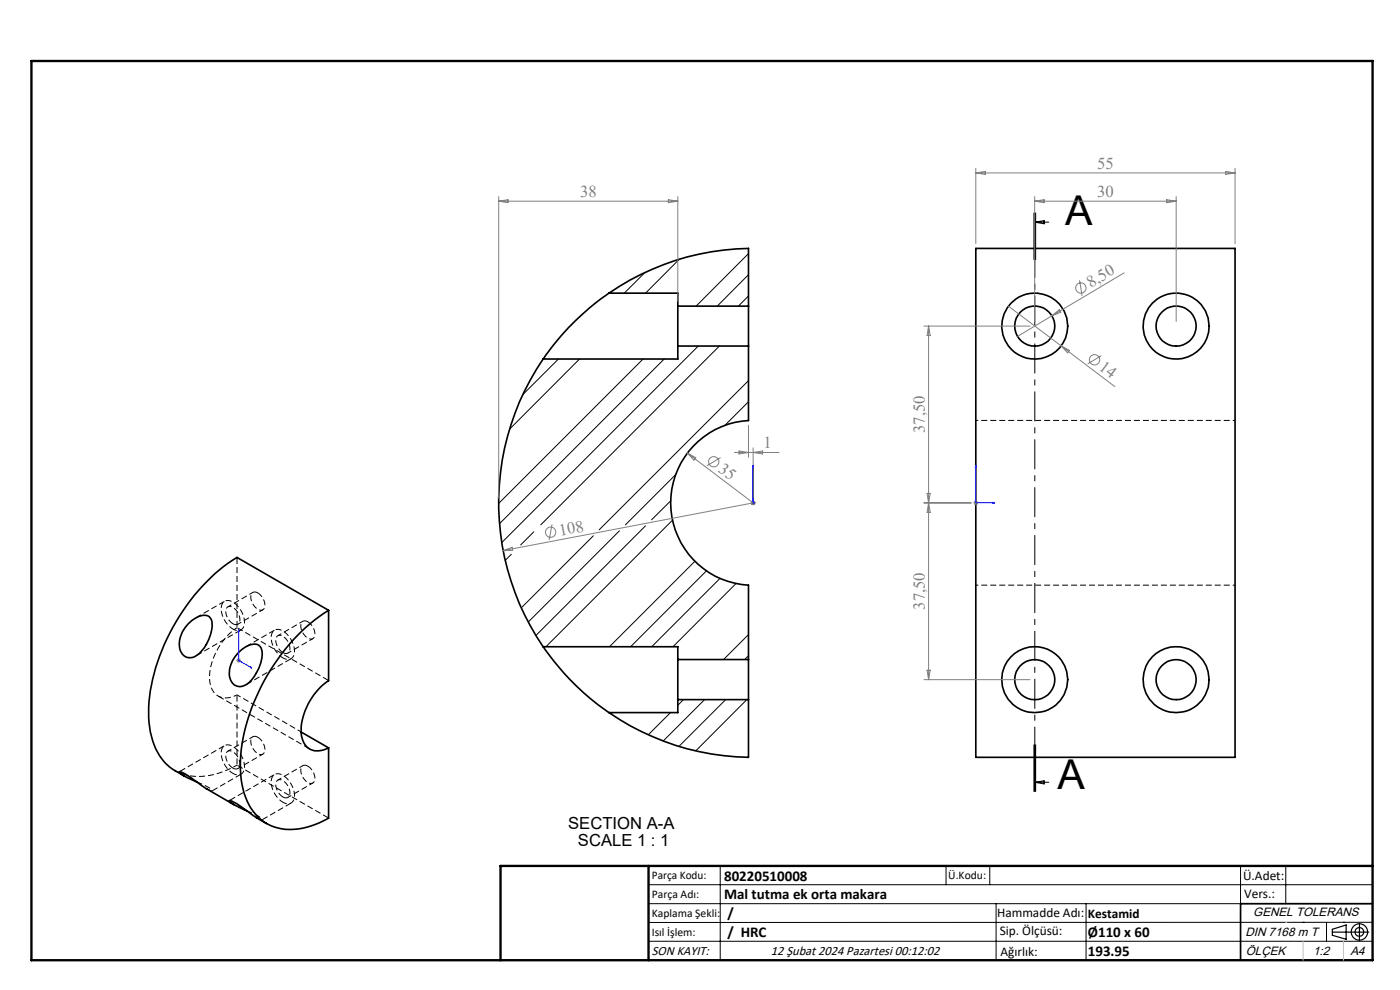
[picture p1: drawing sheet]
<svg xmlns="http://www.w3.org/2000/svg" width="297mm" height="210mm" viewBox="0 0 297 210" stroke-linecap="round" stroke-linejoin="round" font-family="sans-serif">
<path d="M207 89.2h55M262 124.1h-55" fill="none" stroke="#000" stroke-width=".21" stroke-dasharray="1.3 .6" stroke-dashoffset=".8" stroke-linecap="butt"/>
<g fill="none" stroke="#000" stroke-width=".35">
<path d="M207 52.7h55v107.9h-55zM115.2 76.2a54.1 54.1 0 0 0 0 61M129.2 62.2a53.8 53.8 0 0 0-14 14M129.2 62.2a53.4 53.4 0 0 1 29.6-9.5v12.2M129.2 62.2h14.6v2.7M143.8 64.9v8.5M143.8 73.4v2.8h-28.6M143.8 64.9h15M143.8 73.4h15M158.8 73.4v15.8a17.5 17.5 0 0 0-16.5 17.5 17.5 17.5 0 0 0 16.5 17.4v15.8M158.8 64.9v8.5M39.9 132.3a4.6 4.6 0 0 1 3.9-1.7 1.88 1.88 0 0 1 1.2 2.1 7.7 7.7 0 0 1-4.2 6.8 2.47 2.47 0 0 1-2.8-2.9 6.5 6.5 0 0 1 1.9-4.3z"/>
<path d="M50.6 138.5a4.8 4.8 0 0 1 3.8-1.8 1.85 1.85 0 0 1 1.2 2.1 8.6 8.6 0 0 1-3.7 6.6 2.26 2.26 0 0 1-3.3-2.2 6.3 6.3 0 0 1 2-4.7zM69.7 129.5l-19.4-11.3a41.6 41.6 0 0 0-16.4 21 31.2 31.2 0 0 0-2 16 12 12 0 0 0 7.2 9.4M69.7 129.5a42.4 42.4 0 0 0-18.7 31.7 16.3 16.3 0 0 0 3.3 11.7 10.3 10.3 0 0 0 10.7 2.6l2.8-1 1.9-.9v-15M69.7 129.5v14.9a13.2 13.2 0 0 0-5.7 11.7 3.5 3.5 0 0 0 5.1 2.8l.6-.3M115.2 137.2a54.2 54.2 0 0 0 14 14M115.2 137.2h28.6v2.7M143.8 139.9v8.5M143.8 139.9h15M158.8 139.9v8.5M63.9 155.3l5.8 3.3M143.8 148.4v2.8h-14.6M143.8 148.4h15"/>
<path d="M158.8 148.4v12.2a53.4 53.4 0 0 1-29.6-9.4M41.8 165.9a9.6 9.6 0 0 1-3.8-2.2 16 16 0 0 1 5.1 3.2l6.6 3.8M52.4 172a12.1 12.1 0 0 1-3.8-2.1h.6l1 .6 4.4 3.1M54.6 173.6l2 1.1M291.2 191.7h-28v12"/>
<circle cx="219.5" cy="69.2" r="4.2"/>
<circle cx="219.5" cy="69.2" r="7"/>
<circle cx="249.5" cy="69.2" r="4.2"/>
<circle cx="249.5" cy="69.2" r="7"/>
<circle cx="219.5" cy="144.2" r="4.2"/>
<circle cx="219.5" cy="144.2" r="7"/>
<circle cx="249.5" cy="144.2" r="4.2"/>
<circle cx="249.5" cy="144.2" r="7"/>
</g>
<g fill="none" stroke="#000" stroke-width=".21">
<path d="M136.8 57.8l-4.4 4.4M144.1 55l-7.2 7.2M158.8 53.8l-11.1 11.1M158.8 58.3l-6.6 6.6M219.3 45.1v10M219.5 47.1h3M219.5 47.1l2-.3v.7zM219.5 45.1v10M219.7 45.1v10M118.5 76.2l-7.6 7.5M122.9 76.2l-14.8 14.8M136.4 76.2l-30.6 30.6"/>
<path d="M140.9 76.2l-34.9 34.9M148.1 73.4l-41.7 41.7M152.6 73.4l-37.9 37.9M158.8 62.8l-2.2 2.1M158.8 80.7l-31.7 31.7M158.8 85.2l-5 5M108.5 117.6l-1.3 1.3M113.2 112.8l-2.7 2.8M125.9 113.7l-15.3 15.2M131.4 112.6l-19.3 19.3M136.9 111.5l-23.2 23.3M142.3 106.2l-4.1 4.1"/>
<path d="M142.5 110.5l-26.7 26.7M143.4 100.6l-10.7 10.7M147.4 119.1l-18.1 18.1M149.9 121.1l-16.1 16.1M152.8 122.7l-14.5 14.5M156.1 123.8l-13.3 13.4M158.8 134.6l-5.3 5.3M158.8 139.1l-.8 .8M142.2 151.2l-4.7 4.7M145 148.4l-1.2 1.2M149.5 148.4l-8.8 8.8M154 148.4l-10 9.9"/>
<path d="M158.4 148.4l-10.8 10.9M219.3 157.9v10M219.5 157.9v10M219.7 157.9v10zM219.5 165.9l2-.3v.7zM219.5 165.9h3M137.6 187.7h153.6M137.6 191.7h153.6M137.6 199.7h153.6M152.8 183.7v20M200.7 183.7v4M210 183.7v4"/>
<path d="M211.3 191.7v12M230.4 191.7v12M263.2 183.7v20M272.8 183.7v8M276.4 195.6h.1M281.4 195.6v4.1M285 195.6h.1M291.2 195.6l-153.6 .1"/>
</g>
<path d="M41.6 139.1l9.5-5.5M47.6 127.5l-6.1 3.6M50.3 133.1l19.4 11.3M58.3 133.7l-6.2 3.5M46.3 147.6l19.4 11.3M47.6 158.2l-9.5 5.5M52.2 145.2l9.6-5.5M45 167.8l6.1-3.6M50.3 162.3l19.4 11.2M55.6 173.9l6.2-3.6M58.3 164.3l-9.6 5.5" fill="none" stroke="#000" stroke-width=".21" stroke-dasharray="1.3 .6" stroke-dashoffset="-.1" stroke-linecap="butt"/>
<g fill="none" stroke="#000" stroke-width=".21" stroke-dasharray="1.3 .6" stroke-dashoffset=".4" stroke-linecap="butt">
<path d="M49.4 133.4a5 5 0 0 1-2.3-5.2 1.51 1.51 0 0 1 2.5-.4 4.8 4.8 0 0 1 2 5.3 1.49 1.49 0 0 1-2.2 .3M50.5 132.4l5.3-3.1M53.6 125.7l-5.3 3M60 139.5a5 5 0 0 1-2.3-5.2 1.51 1.51 0 0 1 2.5-.4 4.8 4.8 0 0 1 2 5.3 1.49 1.49 0 0 1-2.2 .3M61.1 138.5l5.3-3M64.2 131.8l-5.3 3.1M53.6 156.3l-5.3 3M63.9 155.3l-13.6-7.9M49.4 164a5 5 0 0 1-2.3-5.2 1.51 1.51 0 0 1 2.5-.4 4.8 4.8 0 0 1 2 5.3 1.49 1.49 0 0 1-2.2 .3M50.3 162.3a14.7 14.7 0 0 1-11.5 1.9l-1.7-.8M50.5 163l5.3-3M60 170.2a5 5 0 0 1-2.3-5.3 1.51 1.51 0 0 1 2.5-.3 4.8 4.8 0 0 1 2 5.2 1.49 1.49 0 0 1-2.2 .4"/>
<path d="M61.1 169.2l5.3-3.1M64.2 162.4l-5.3 3.1"/>
</g>
<path d="M44 167.4l.7 .3h.3a3.5 3.5 0 0 0-2.1-1.3l-1.1-.5M54.6 173.5l.7 .4 .3-.1a3.5 3.5 0 0 0-2.1-1.3l-1.1-.5" fill="none" stroke="#000" stroke-width=".21" stroke-dasharray="1.3 .6" stroke-dashoffset=".1" stroke-linecap="butt"/>
<path d="M49.4 132.3a2.8 2.8 0 0 1-1.3-3.4 1.31 1.31 0 0 1 1.9 .5 2.38 2.38 0 0 1 .6 2.9l-.4 .2-.8-.2M54.7 125.8a2.8 2.8 0 0 1 1.3 3.4 1.31 1.31 0 0 1-2-.5 2.38 2.38 0 0 1-.5-3l.4-.1 .8 .2M60 138.4a2.8 2.8 0 0 1-1.3-3.4 1.31 1.31 0 0 1 2 .5 2.38 2.38 0 0 1 .5 3l-.4 .1-.8-.2M65.3 131.9a2.8 2.8 0 0 1 1.3 3.4 1.31 1.31 0 0 1-1.9-.5 2.38 2.38 0 0 1-.6-2.9l.4-.2 .8 .2M54.7 156.4a2.8 2.8 0 0 1 1.3 3.4 1.31 1.31 0 0 1-2-.5 2.38 2.38 0 0 1-.5-2.9l.4-.2 .8 .2M49.4 162.9a2.8 2.8 0 0 1-1.3-3.4 1.31 1.31 0 0 1 1.9 .5 2.38 2.38 0 0 1 .6 2.9l-.4 .2-.8-.2M60 169a2.8 2.8 0 0 1-1.3-3.4 1.31 1.31 0 0 1 2 .5 2.38 2.38 0 0 1 .5 3l-.4 .1-.8-.2M65.3 162.5a2.8 2.8 0 0 1 1.3 3.4 1.31 1.31 0 0 1-1.9-.5 2.38 2.38 0 0 1-.6-2.9l.4-.2 .8 .2" fill="none" stroke="#000" stroke-width=".21" stroke-dasharray="1.3 .6" stroke-linecap="butt"/>
<path d="M50.3 118.2v14.9M50.3 147.4v14.9" fill="none" stroke="#000" stroke-width=".21" stroke-dasharray="1.3 .6" stroke-dashoffset="-.2" stroke-linecap="butt"/>
<path d="M50.3 147.4a3.6 3.6 0 0 1-5.2-1 9.3 9.3 0 0 1 .9-8.3 13.4 13.4 0 0 1 4.3-5" fill="none" stroke="#000" stroke-width=".21" stroke-dasharray="1.3 .6" stroke-dashoffset=".5" stroke-linecap="butt"/>
<g fill="none" stroke="#808080" stroke-width=".21">
<path d="M207 35.7v16M207 36.7h55M207 36.7l2-.3v.6zM260 36.4l2 .3-2 .3zM262 35.7v16M105.8 42.7h38M105.8 41.7v64M105.8 42.7l2-.3v.6zM141.8 42.4l2 .3-2 .3zM143.8 41.7v22.2M219.5 41.7v26.5M219.5 42.7h30"/>
<path d="M219.5 42.7l2-.3v.6zM229 59.4l.6 3.4M238.5 57.9l-15.3 9.1M247.5 42.4l2 .3-2 .3zM249.5 41.7v26.5M196 69.2h22.5M197 69.2v75M197 69.2l.3 2h-.6zM213.9 64.9l22.6 17.1M223.2 67l-7.3 4.4M223.2 67l1.5-1.3 .3 .5zM225.1 73.4l1.8 .9-.4 .6z"/>
<path d="M233.6 75.5l-2.8 1.7M145.8 96.1l14 10.6-53 10.1M145.8 96.1l1.8 1-.4 .5zM152.9 97.1l-2.9 1.7M155.8 96h9.5M156.8 95.7l2 .3-2 .3zM158.8 90.2v6.8M159.8 95v10.7M159.8 96l2-.3v.6zM106.8 116.8l1.9-.7 .1 .7zM117.1 111.2l-.6 3.3M159.3 106.7h1"/>
<path d="M159.4 106.3l.7 .7M159.8 106.2v1M160.1 106.3l-.7 .7M196 106.7h10M196.7 104.7h.6l-.3 2zM197 106.7l.3 2h-.6zM206.5 106.7h1M206.7 106.3l.7 .7M207 106.2v1M207.4 106.3l-.7 .7M50.3 139.7l.7 .7M50.6 139.6v1"/>
<path d="M51 139.7l-.7 .7M50.1 140.1h1M196 144.2h22.5M196.7 142.2h.6l-.3 2z"/>
<circle cx="229.3" cy="61.1" r="1.11"/>
<circle cx="232.2" cy="76.3" r="1.09"/>
<circle cx="151.4" cy="97.9" r="1.09"/>
<circle cx="116.8" cy="112.9" r="1.1"/>
</g>
<g fill="none" stroke="#000" stroke-width=".25">
<path d="M282.6 197.7h7.8M282.6 197.1l3-.9v3l-3-.8zM288.4 195.8v3.8M106.2 203.7h185"/>
<circle cx="288.4" cy="197.7" r="1.74"/>
<circle cx="288.4" cy="197.7" r=".93"/>
</g>
<path d="M159.8 98.7v.4v-.4M159.8 98.7v8M207 98.7l.1 .4h-.2zM207 98.7v8h4M159.8 106.6v.2zM159.8 106.7h.1M210.6 106.6l.4 .1-.4 .1zM50.6 133.6l.1 .3-.1-.1zM50.6 133.6v6.5l2.8 1.6M53.2 141.5l.2 .2-.2-.1z" fill="none" stroke="#00f" stroke-width=".21"/>
<path d="M219.5 45.1v122.8" fill="none" stroke="#000" stroke-width=".21" stroke-dasharray="6.3 1.3 1.3 1.3" stroke-dashoffset="2.7" stroke-linecap="butt"/>
<path d="M6.7 12.9h284.5v190.8h-284.5zM137.6 183.7v20M291.2 183.7h-185v20" fill="none" stroke="#000" stroke-width=".5"/>
<path d="M276.4 199.7v4M285 199.7v4" fill="none" stroke="#c0c0c0" stroke-width=".21"/>
<path d="M272.8 195.6h.1" fill="none" stroke="#c0c0c0" stroke-width=".25"/>
<g fill="#00f">
<path d="M210.6 106.6l.4 .1-.4 .1zM207 98.7l.1 .4h-.2z"/>
<path d="M53.2 141.5l.2 .2-.2-.1zM50.6 133.6l.1 .3-.1-.1z"/>
<path d="M159.8 106.6v.2zM159.8 98.7v.4zM159.8 106.6v.2zM159.8 98.7v.4z"/>
</g>
<g font-size="8.7">
<text x="225.9" y="47.8">A</text>
<text x="224.4" y="167.4">A</text>
</g>
<g font-size="3.5" fill="#808080">
<text x="232.8" y="35.8">55</text>
<text x="123.1" y="41.8">38</text>
<text x="232.8" y="41.8">30</text>
<text x="231.4" y="61.1" transform="rotate(-31 231.4 61.1)">8,50</text>
<text x="233" y="78.3" transform="rotate(37 233 78.3)">14</text>
<text x="161.9" y="95.1">1</text>
<text x="196.2" y="91.8" transform="rotate(-90 196.2 91.8)">37,50</text>
<text x="152.2" y="99.9" transform="rotate(37 152.2 99.9)">35</text>
<text x="118.8" y="113.6" transform="rotate(-11 118.8 113.6)">108</text>
<text x="196.2" y="129.3" transform="rotate(-90 196.2 129.3)">37,50</text>
</g>
<g font-size="3.5">
<text x="120.5" y="175.9">SECTION A-A</text>
<text x="122.6" y="179.5">SCALE 1 : 1</text>
</g>
<g font-size="3.2">
<text x="153.6" y="190.8">Mal tutma ek orta makara</text>
<text x="153.6" y="186.8">80220510008</text>
<text x="154.3" y="194.8">/</text>
<text x="154.3" y="198.8">/ HRC</text>
<text x="230.8" y="198.7">Ø110 x 60</text>
<text x="230.8" y="202.8">193.95</text>
</g>
<g font-size="2.8">
<text x="263.7" y="186.7">Ü.Adet:</text>
<text x="263.9" y="190.5">Vers.:</text>
<text x="211.5" y="194.5">Hammadde Adı:</text>
<text x="230.8" y="194.7">Kestamid</text>
<text x="138.3" y="202.6">SON KAYIT:</text>
<text x="163.6" y="202.6">12 Şubat 2024 Pazartesi 00:12:02</text>
<text x="212.1" y="198.4">Sip. Ölçüsü:</text>
<text x="212.2" y="202.7">Ağırlık:</text>
</g>
<g font-size="2.6">
<text x="265.9" y="194.4">GENEL TOLERANS</text>
<text x="264.2" y="198.5">DIN 7168 m T</text>
<text x="264.3" y="202.6">ÖLÇEK</text>
<text x="278.5" y="202.6">1:2</text>
<text x="286.5" y="202.6">A4</text>
</g>
<g font-size="2.5">
<text x="138.3" y="186.4">Parça Kodu:</text>
<text x="138.3" y="190.5">Parça Adı:</text>
<text x="201.2" y="186.5">Ü.Kodu:</text>
<text x="138.3" y="194.5">Kaplama Şekli:</text>
<text x="138.3" y="198.6">Isıl İşlem:</text>
</g>
</svg>
